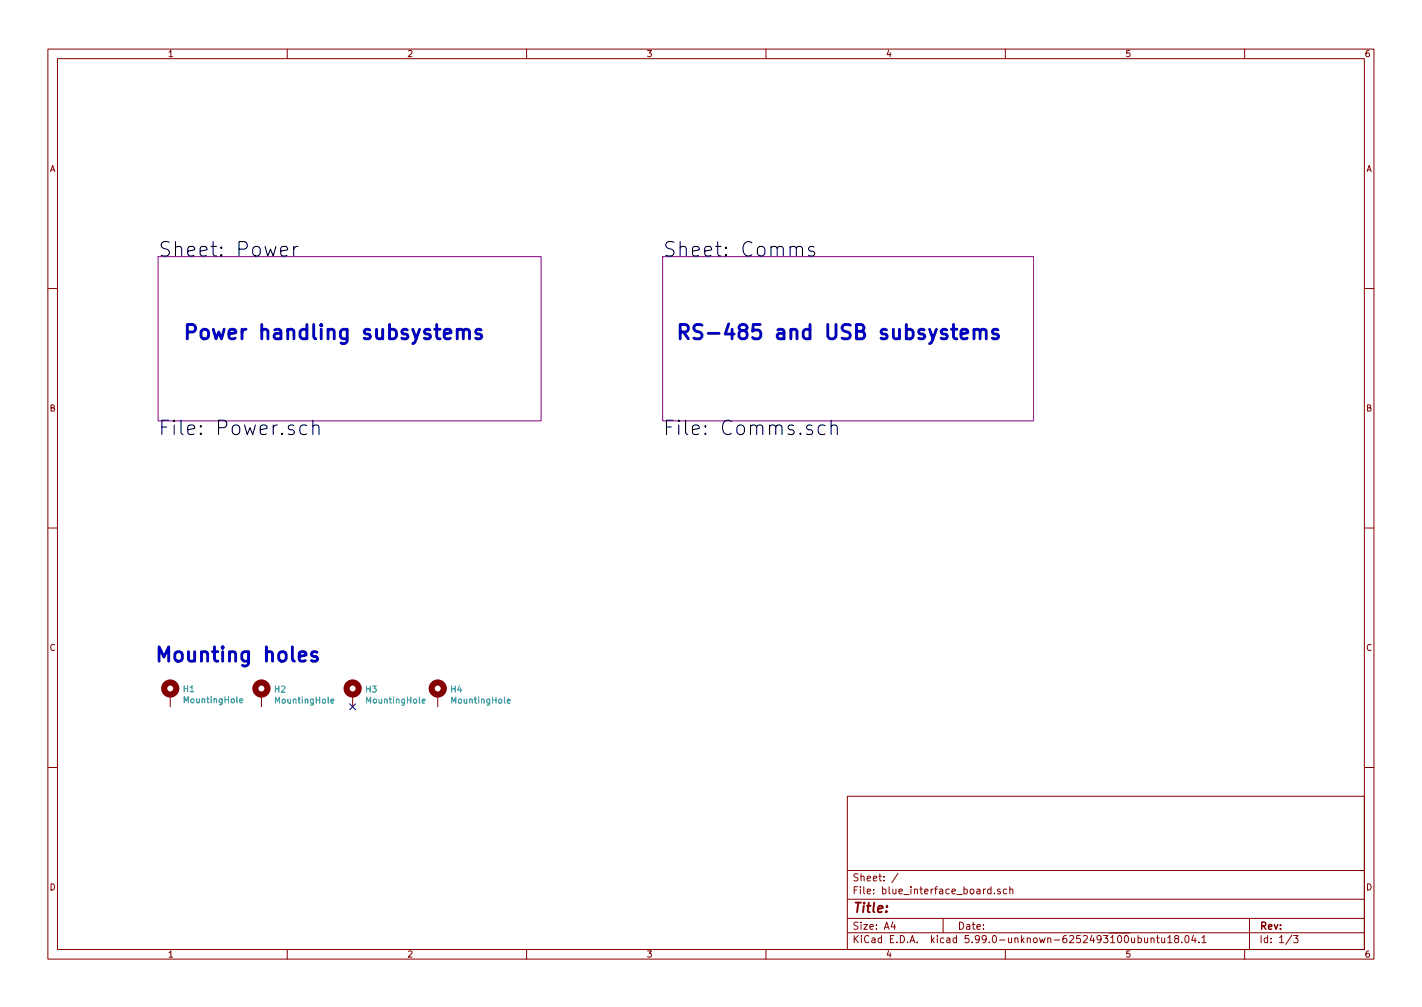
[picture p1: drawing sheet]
<svg xmlns="http://www.w3.org/2000/svg" width="297mm" height="210mm" viewBox="0 0 297 210" stroke-linecap="round" stroke-linejoin="round" font-family="sans-serif">
<g fill="none" stroke="#840000" stroke-width=".21">
<path d="M10 10.2h277v190.1h-277zM12 12.2h273v186.1h-273zM60 10.2v2M110 10.2v2M160 10.2v2M210 10.2v2M260 10.2v2M10 60.2h2M285 60.2h2M10 110.2h2M285 110.2h2M35.6 145v2.6"/>
<path d="M54.6 145v2.6M73.7 145v2.6M91.4 145v2.6M10 160.2h2M177 166.3h108v32h-108zM285 160.2h2M60 198.3v2M110 198.3v2M160 198.3v2M177 194.8h108M177 191.8h108M177 187.8h108"/>
<path d="M177 181.8h108M186.5 192.5l-.4 1h1M186.9 193v1M187.6 182.4l-1.3 1.9M197 191.8v3M207 185.7l-.4-.1-.3 .3 .1 .7h.6M207 185.1v1.5M207.7 186.5v.1M208.9 185.7l-.3-.1-.2 .2v.3l.5 .1v.4h-.5M210 198.3v2M210.3 185.7l-.4-.1-.3 .3 .1 .7h.6M210.9 185.8l.2-.2 .4 .1 .1 .9"/>
<path d="M210.9 185.1v1.5M237.7 195.9l.4-.1 .3 .3-.1 .7h-.6M239.1 195.8v1h.4l.2-.1M239.7 195.8v1M240.4 196l.2-.2 .4 .1 .1 .9M240.4 195.8v1M241.6 195.8h.5M241.8 195.3v1.3l.3 .2M242.6 195.8l.1 1h.4l.2-.1M243.3 195.8v1M243.9 195.8l.5-.5v1.5M243.9 196.8h.9"/>
<path d="M245.6 196l-.2-.3v-.2l.2-.2 .5 .1 .1 .2-.1 .2-.6 .2-.1 .3v.4l.2 .1h.3l.3-.3-.1-.4-.2-.1M246.9 196.7v.1M247.6 195.5l.3-.2a.8 .8 0 0 1 .5 .8 .8 .8 0 0 1-.5 .7l-.3-.1-.1-.4zM249.3 195.3l-.4 1h1M249.6 195.8v1M250.4 196.7v.1M251.1 195.8l.4-.5v1.5M251.1 196.8h.8M260 198.3v2M261 191.8v6.5M269.9 195.3l-1.3 1.9M270.2 195.3h.9l-.5 .6 .5 .1v.7l-.2 .1-.7-.1"/>
</g>
<path d="M33 53.6h80v34.3h-80zM138.4 53.6h77.5v34.3h-77.5z" fill="none" stroke="#840084" stroke-width=".21"/>
<path d="M58.6 52.4l1.5-.2-.2-.6-.8-.2-.5 .5v1.1l.2 .3 .3 .1 .8-.1M61.4 51.4v2M62.2 51.4a.76 .76 0 0 0-.8 .6M166.3 51.9l.5-.5 .7 .2 .1 .3v1.5M170 51.6l-.7-.2-.4 .5 .1 .4 1 .3 .2 .3-.2 .4-.2 .1-.9-.1M64.1 88.9l-.9-.2-.6 .6v.9l.3 .4 .3 .1 .9-.1M65.4 89a.74 .74 0 0 1 1.2 .2v1.5M65.4 87.7v3M172.3 88.9l-.8-.2-.6 .6v.9l.3 .4 .3 .1 .8-.1M173.6 89a.74 .74 0 0 1 1.3 .2v1.5M173.6 87.7v3" fill="none" stroke="#000" stroke-width=".21"/>
<g fill="none" stroke="#840000" stroke-width="1.3">
<circle cx="35.6" cy="143.8" r="1.27"/>
<circle cx="54.6" cy="143.8" r="1.27"/>
<circle cx="73.7" cy="143.8" r="1.27"/>
<circle cx="91.4" cy="143.8" r="1.27"/>
</g>
<path d="M50.1 146.3l.6-.1-.1-.2-.3-.1-.2 .2 .1 .6h.4M69.1 146.4l.6-.1v-.3h-.4l-.2 .2 .1 .6h.5M88.2 146.4l.6-.1-.1-.3h-.3l-.2 .2 .1 .6h.4M106 146.4l.6-.1-.1-.3h-.3l-.2 .2v.6h.5" fill="none" stroke="#008484" stroke-width=".21"/>
<path d="M39.1 69.3h1.2a.81 .81 0 0 0 .6-.8 .81 .81 0 0 0-.6-.7h-1.2v2.9M42.3 68.9a.81 .81 0 0 1 1.2 .4v.9a.81 .81 0 0 1-.7 .6 .81 .81 0 0 1-.8-.6v-.9zM142.1 69.3h1.1a.81 .81 0 0 0 .6-.8 .81 .81 0 0 0-.6-.7h-1.1v2.9M142.8 69.3l1 1.4M146.6 67.9l-1.1-.1a.73 .73 0 0 0-.6 .7 .73 .73 0 0 0 .6 .7 1.1 1.1 0 0 1 1.1 .7 .77 .77 0 0 1-.5 .8l-1.2-.1M147.9 69.6h2.3M33.2 138.1v-3l1 2.1 1-2.1v3" fill="none" stroke="#0000c2" stroke-width=".6"/>
<path d="M73.1 147l1.2 1.2M74.3 147l-1.2 1.2" fill="none" stroke="#000084" stroke-width=".21"/>
<g font-size="4.2">
<text x="33" y="53.6">Sheet: Power</text>
<text x="138.4" y="53.6">Sheet: Comms</text>
<text x="33" y="90.9">File: Power.sch</text>
<text x="138.4" y="90.9">File: Comms.sch</text>
</g>
<g font-size="4.2" fill="#0000c2">
<text x="45.2" y="70.9">Power handling subsystems</text>
<text x="151.6" y="70.9">RS-485 and USB subsystems</text>
<text x="36.5" y="138.2">Mounting holes</text>
</g>
<text font-size="2.8" fill="#840000" x="178" y="190.6">Title:</text>
<g font-size="2.1" fill="#840000">
<text x="178" y="184">Sheet: /</text>
<text x="178" y="186.7">File: blue_interface_board.sch</text>
<text x="178" y="196.9">KiCad E.D.A. kicad 5.99.0-unknown-6252493100ubuntu18.04.1</text>
<text x="178" y="194.1">Size: A4</text>
<text x="200" y="194.1">Date:</text>
<text x="263" y="194.1">Rev:</text>
<text x="263" y="196.9">Id: 1/3</text>
</g>
<g font-size="1.8" fill="#840000">
<text x="35" y="11.9">1</text>
<text x="85" y="11.9">2</text>
<text x="135" y="11.9">3</text>
<text x="185" y="11.9">4</text>
<text x="235" y="11.9">5</text>
<text x="285" y="11.9">6</text>
<text x="10.3" y="35.9">A</text>
<text x="285.3" y="35.9">A</text>
<text x="10.3" y="85.9">B</text>
<text x="285.3" y="85.9">B</text>
<text x="10.3" y="135.9">C</text>
<text x="285.3" y="135.9">C</text>
<text x="10.3" y="185.9">D</text>
<text x="285.3" y="185.9">D</text>
<text x="35" y="199.9">1</text>
<text x="85" y="199.9">2</text>
<text x="135" y="199.9">3</text>
<text x="185" y="199.9">4</text>
<text x="235" y="199.9">5</text>
<text x="285" y="199.9">6</text>
</g>
<g font-size="1.8" fill="#008484">
<text x="38.3" y="144.5">H1</text>
<text x="38.7" y="146.8">MountingHole</text>
<text x="57.4" y="144.6">H2</text>
<text x="57.7" y="146.9">MountingHole</text>
<text x="76.4" y="144.6">H3</text>
<text x="76.8" y="146.9">MountingHole</text>
<text x="94.2" y="144.6">H4</text>
<text x="94.5" y="146.9">MountingHole</text>
</g>
</svg>
